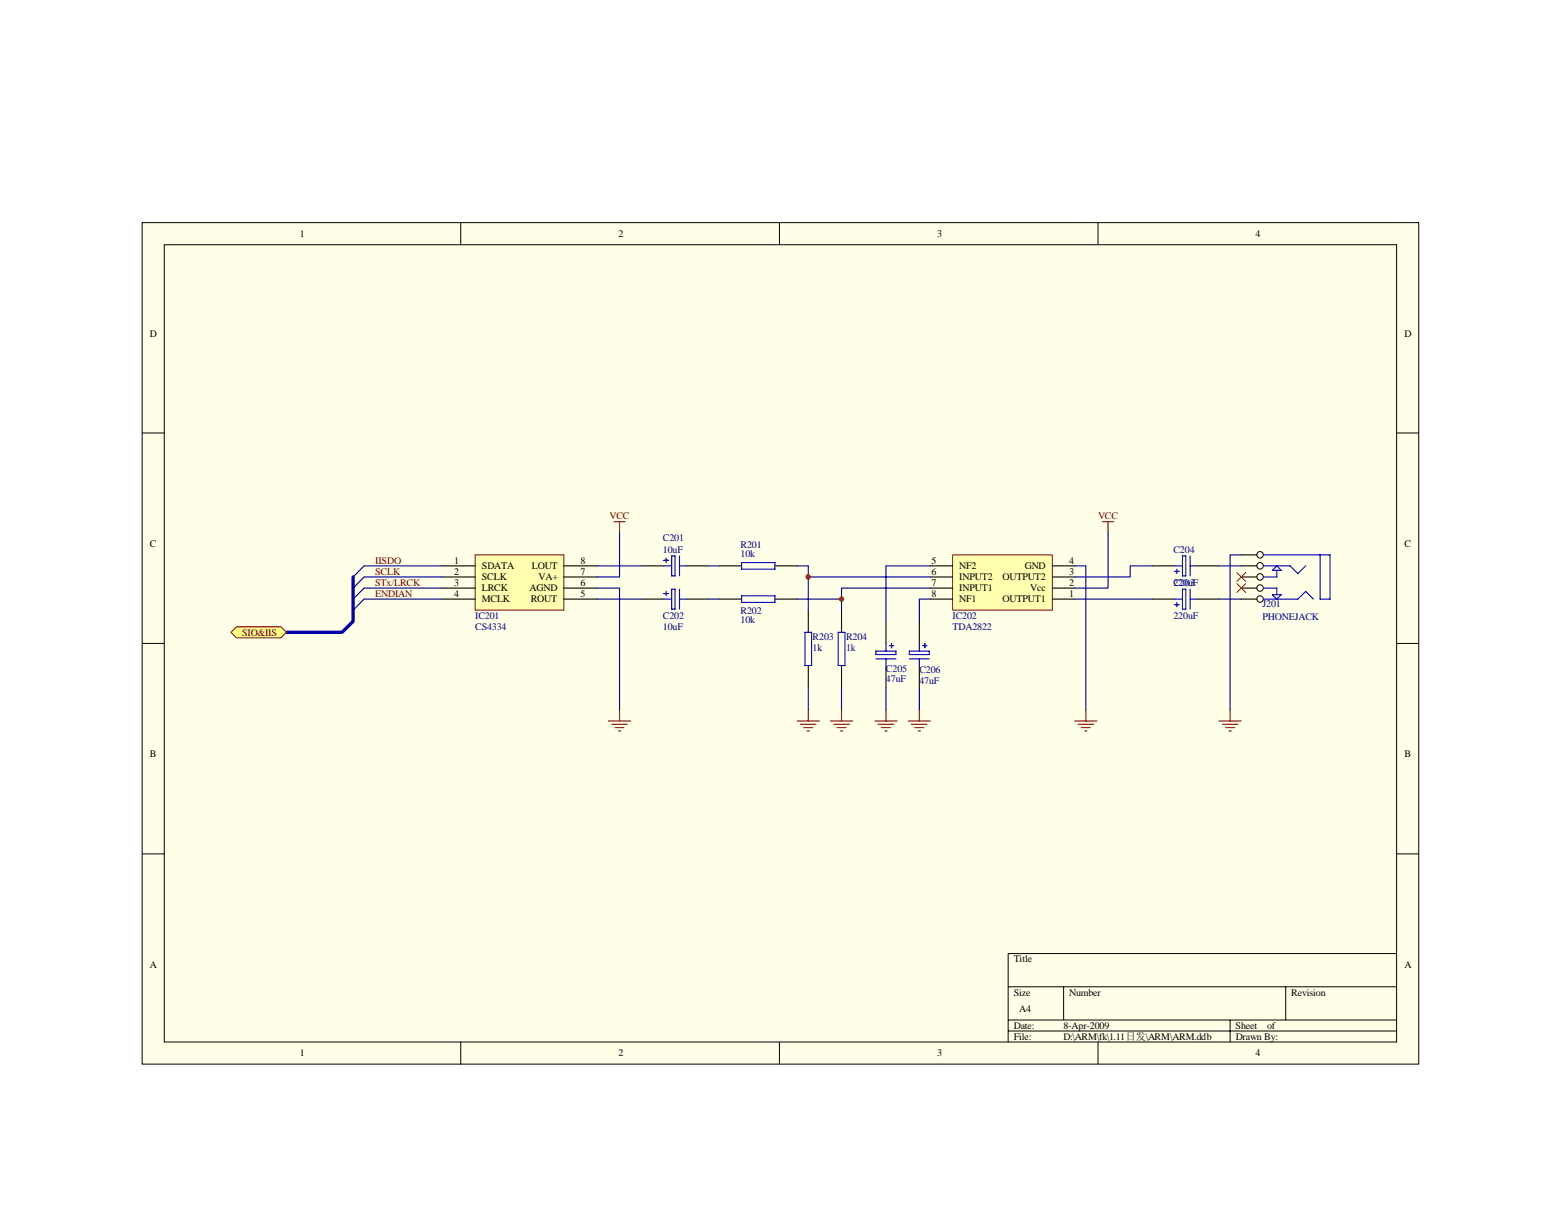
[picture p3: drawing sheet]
<svg xmlns="http://www.w3.org/2000/svg" width="279mm" height="216mm" viewBox="0 0 279 216" stroke-linecap="round" stroke-linejoin="round" font-family="sans-serif">
<path d="M25.4 39.9h228.5v150.6h-228.5z" fill="#ffffe8"/>
<g fill="none" stroke="#000" stroke-width=".18">
<path d="M25.4 39.9h228.5v150.6h-228.5zM82.5 39.9v3.9M139.5 39.9v3.9M196.5 39.9v3.9M29.4 43.8h220.6v142.7h-220.6zM25.4 77.5h4M250 77.5h4M25.4 115.2h4M250 115.2h4M25.4 152.9h4M250 152.9h4M180.4 176.7h69.6"/>
<path d="M190.4 176.7v5.9M230.1 176.7v5.9M250 170.7h-69.6v15.9M82.5 186.6v3.9M139.5 186.6v3.9M180.4 182.6h69.6M180.4 184.6h69.6M196.5 186.6v3.9M220.2 182.6v4"/>
</g>
<path d="M85.1 99.4h15.8v9.8h-15.8z" fill="#ffffb0"/>
<path d="M85 99.3h15.9v9.9h-15.9z" fill="none" stroke="#800000" stroke-width=".18"/>
<g fill="none" stroke="#000" stroke-width=".2">
<path d="M222.2 99.3h2.8M79.1 101.3h5.9M79.1 103.3h5.9M79.1 105.3h5.9M79.1 107.3h5.9M100.9 101.3h6M100.9 103.3h6M100.9 105.3h6M100.9 107.3h6M114.9 101.3h3.9M114.9 107.3h3.9M122.8 101.3h4"/>
<path d="M122.8 107.3h4M206.3 101.3h3.9M206.3 107.3h3.9M214.2 101.3h4M214.2 107.3h4M222.2 101.3h2.8M222.2 103.3h2.8M222.2 105.3h2.8M222.2 107.3h2.8"/>
</g>
<g fill="none" stroke="#00f" stroke-width=".2">
<path d="M119.2 99.9v.8M120.2 99.5h.6v3.6h-.6zM121.6 99.5v3.6M211.6 99.5h.6v3.6h-.6zM213 99.5v3.6M226.1 99.3h12v8h-1.8v-8M118.8 100.3h.8M118.8 101.3h1.4M118.8 106.3h.8M118.8 107.3h1.4M119.2 105.9v.8M120.2 105.5h.6v3.6h-.6z"/>
<path d="M121.6 101.3h1.2M121.6 105.5v3.6M121.6 107.3h1.2M210.2 101.3h1.4M210.2 107.3h1.4M210.2 108.2h.8M210.2 102.3h.8M210.7 101.9v.8M210.7 107.8v.8M211.6 105.5h.6v3.6h-.6zM213 101.3h1.2M213 107.3h1.2"/>
<path d="M213 105.5v3.6M226.1 101.3h4.8l1.4 1.4 1.4-1.4M226.1 107.3h6.2l1.4-1.4 1.4 1.4M226.1 105.3h2.4v1.2M227.7 106.5h1.6l-.8 .8zM228.5 101.3l.8 .8h-1.6zM228.5 102.1v1.2h-2.4"/>
</g>
<path d="M110.9 95.4v7.9h-4M79.1 101.3h-13.9l-2 2M79.1 107.3h-13.9l-2 1.9M79.1 103.3h-13.9l-2 2M79.1 105.3h-13.9l-2 2M106.9 101.3h8M106.9 107.3h8M218.2 101.3h4M218.2 107.3h4" fill="none" stroke="#000080" stroke-width=".2"/>
<path d="M109.9 93.4h2M110.9 93.4v2M108.9 129.1h4M109.5 129.7h2.8M110.1 130.3h1.6M110.7 130.9h.4M110.9 127.1v2M218.2 129.1h4M218.8 129.7h2.8M219.4 130.3h1.6M220 130.9h.4M220.2 127.1v2" fill="none" stroke="#800000" stroke-width=".2"/>
<g fill="none" stroke="#000" stroke-width=".18">
<circle cx="225.5" cy="99.3" r=".58"/>
<circle cx="225.5" cy="103.3" r=".58"/>
<circle cx="225.5" cy="107.2" r=".58"/>
<circle cx="225.5" cy="101.3" r=".58"/>
<circle cx="225.5" cy="105.3" r=".58"/>
</g>
<path d="M221.4 104.5l1.6 1.6M221.4 102.5l1.6 1.6M223 104.5l-1.6 1.6M223 102.5l-1.6 1.6" fill="none" stroke="#f00" stroke-width=".18"/>
<path d="M63.2 103.3v7.9l-2 2h-9.9" fill="none" stroke="#000080" stroke-width=".6"/>
<path d="M42.3 112.2h8l1 1-1 1h-8l-1-1z" fill-rule="evenodd" fill="#ffff80" stroke="#800000" stroke-width=".18"/>
<path d="M170.5 99.4h17.9v9.8h-17.9z" fill="#ffffb0"/>
<path d="M170.5 99.3h17.9v9.9h-17.9z" fill="none" stroke="#800000" stroke-width=".18"/>
<g fill="none" stroke="#000" stroke-width=".2">
<path d="M128.8 107.3h3.9M128.8 101.3h3.9M138.7 107.3h4M138.7 101.3h4M144.7 109.2v4M144.7 119.1v4M150.6 109.2v4M150.6 119.1v4M158.6 111.2v4M158.6 119.1v4M164.5 111.2v4M164.5 119.1v4"/>
<path d="M166.5 107.3h4M166.5 105.3h4M166.5 103.3h4M166.5 101.3h4M188.4 107.3h4M188.4 105.3h4M188.4 103.3h4M188.4 101.3h4"/>
</g>
<g fill="none" stroke="#00f" stroke-width=".2">
<path d="M132.7 100.7h6v1.2h-6zM132.7 106.7h6v1.1h-6zM144.1 113.2h1.2v5.9h-1.2zM150 113.2h1.2v5.9h-1.2zM156.8 116.6h3.6v.6h-3.6zM156.8 118h3.6M158.6 115.2v1.4M158.6 118v1.1M159.2 115.6h.8M159.6 115.2v.8M162.8 118h3.5M162.8 116.6h3.5v.6h-3.5z"/>
<path d="M164.5 115.2v1.4M164.5 118v1.1M165.1 115.6h.8M165.5 115.2v.8"/>
</g>
<g fill="none" stroke="#800000" stroke-width=".2">
<path d="M197.3 93.4h2M198.3 93.4v2M142.7 129.1h4M143.3 129.7h2.7M143.9 130.3h1.6M144.5 130.9h.4M144.7 127.1v2M148.6 129.1h4M149.2 129.7h2.8M149.8 130.3h1.6M150.4 130.9h.4M150.6 127.1v2"/>
<path d="M156.6 129.1h4M157.2 129.7h2.8M157.8 130.3h1.6M158.4 130.9h.4M158.6 127.1v2M162.6 129.1h3.9M163.2 129.7h2.7M163.7 130.3h1.6M164.3 130.9h.4M164.5 127.1v2M192.4 129.1h3.9M193 129.7h2.7"/>
<path d="M193.5 130.3h1.6M194.1 130.9h.4M194.4 127.1v2"/>
</g>
<g fill="none" stroke="#000080" stroke-width=".2">
<path d="M198.3 95.4v9.9h-5.9M222.2 99.3h-2v27.8M106.9 105.3h4v21.8M126.8 101.3h2M126.8 107.3h2M142.7 101.3h2v7.9M142.7 107.3h7.9M144.7 103.3h21.8M166.5 107.3h-2v3.9M166.5 101.3h-7.9v9.9M166.5 105.3h-15.9v3.9M192.4 101.3h2v25.8"/>
<path d="M192.4 107.3h13.9M206.3 101.3h-4v2h-9.9M144.7 123.1v4M150.6 123.1v4M158.6 123.1v4M164.5 123.1v4"/>
</g>
<g fill="#800000" stroke="#800000" stroke-width=".18">
<circle cx="144.6" cy="103.3" r=".39"/>
<circle cx="150.6" cy="107.2" r=".38"/>
</g>
<g font-size="1.8">
<text x="53.7" y="42.4">1</text>
<text x="110.7" y="42.4">2</text>
<text x="167.7" y="42.4">3</text>
<text x="224.7" y="42.4">4</text>
<text x="26.8" y="60.3">D</text>
<text x="251.4" y="60.3">D</text>
<text x="26.8" y="97.9">C</text>
<text x="81.3" y="100.9">1</text>
<text x="86.3" y="101.9">SDATA</text>
<text x="95.2" y="101.9">LOUT</text>
<text x="103.9" y="100.9">8</text>
<text x="166.7" y="100.9">5</text>
<text x="171.7" y="101.9">NF2</text>
<text x="183.4" y="101.9">GND</text>
<text x="191.4" y="100.9">4</text>
<text x="251.4" y="97.9">C</text>
<text x="81.3" y="102.9">2</text>
<text x="81.3" y="104.9">3</text>
<text x="81.3" y="106.8">4</text>
<text x="86.3" y="103.9">SCLK</text>
<text x="86.3" y="105.9">LRCK</text>
<text x="86.3" y="107.8">MCLK</text>
<text x="94.8" y="105.9">AGND</text>
<text x="95" y="107.8">ROUT</text>
<text x="96.4" y="103.9">VA+</text>
<text x="103.9" y="104.9">6</text>
<text x="103.9" y="106.8">5</text>
<text x="103.9" y="102.9">7</text>
<text x="166.7" y="102.9">6</text>
<text x="166.7" y="104.9">7</text>
<text x="166.7" y="106.8">8</text>
<text x="171.7" y="103.9">INPUT2</text>
<text x="171.7" y="105.9">INPUT1</text>
<text x="171.7" y="107.8">NF1</text>
<text x="179.5" y="107.8">OUTPUT1</text>
<text x="179.5" y="103.9">OUTPUT2</text>
<text x="184.4" y="105.9">Vcc</text>
<text x="191.4" y="104.9">2</text>
<text x="191.4" y="106.8">1</text>
<text x="191.4" y="102.9">3</text>
<text x="26.8" y="135.6">B</text>
<text x="251.4" y="135.6">B</text>
<text x="26.8" y="173.2">A</text>
<text x="181.4" y="172.3">Title</text>
<text x="251.4" y="173.2">A</text>
<text x="181.4" y="178.2">Size</text>
<text x="191.4" y="178.2">Number</text>
<text x="231.1" y="178.2">Revision</text>
<text x="181.4" y="184.2">Date:</text>
<text x="182.4" y="181.2">A4</text>
<text x="190.4" y="184.2">8-Apr-2009</text>
<text x="221.2" y="184.2">Sheet</text>
<text x="226.8" y="184.2">of</text>
<text x="53.7" y="189.1">1</text>
<text x="110.7" y="189.1">2</text>
<text x="167.7" y="189.1">3</text>
<text x="181.4" y="186.1">File:</text>
<text x="190.4" y="186.1">D:\ARM\fk\1.11日发\ARM\ARM.ddb</text>
<text x="221.2" y="186.1">Drawn By:</text>
<text x="224.7" y="189.1">4</text>
</g>
<g font-size="1.8" fill="#800000">
<text x="109.1" y="93">VCC</text>
<text x="196.5" y="93">VCC</text>
<text x="67.2" y="100.9">IISDO</text>
<text x="67.2" y="102.9">SCLK</text>
<text x="67.2" y="104.9">STx/LRCK</text>
<text x="67.2" y="106.8">ENDIAN</text>
<text x="43.3" y="113.8">SIO&amp;IIS</text>
</g>
<g font-size="1.8" fill="#000080">
<text x="118.6" y="96.9">C201</text>
<text x="118.6" y="98.9">10uF</text>
<text x="132.5" y="98.1">R201</text>
<text x="132.5" y="99.7">10k</text>
<text x="210" y="98.9">C204</text>
<text x="210" y="104.9">C203</text>
<text x="210" y="104.9">220uF</text>
<text x="85" y="110.8">IC201</text>
<text x="85" y="112.8">CS4334</text>
<text x="118.6" y="110.8">C202</text>
<text x="118.6" y="112.8">10uF</text>
<text x="132.5" y="110">R202</text>
<text x="132.5" y="111.6">10k</text>
<text x="170.5" y="110.8">IC202</text>
<text x="170.5" y="112.8">TDA2822</text>
<text x="210" y="110.8">220uF</text>
<text x="226" y="108.6">J201</text>
<text x="226" y="111">PHONEJACK</text>
<text x="145.5" y="114.6">R203</text>
<text x="145.5" y="116.6">1k</text>
<text x="151.4" y="114.6">R204</text>
<text x="151.4" y="116.6">1k</text>
<text x="158.6" y="120.3">C205</text>
<text x="158.6" y="122.1">47uF</text>
<text x="164.5" y="120.5">C206</text>
<text x="164.5" y="122.5">47uF</text>
</g>
</svg>
